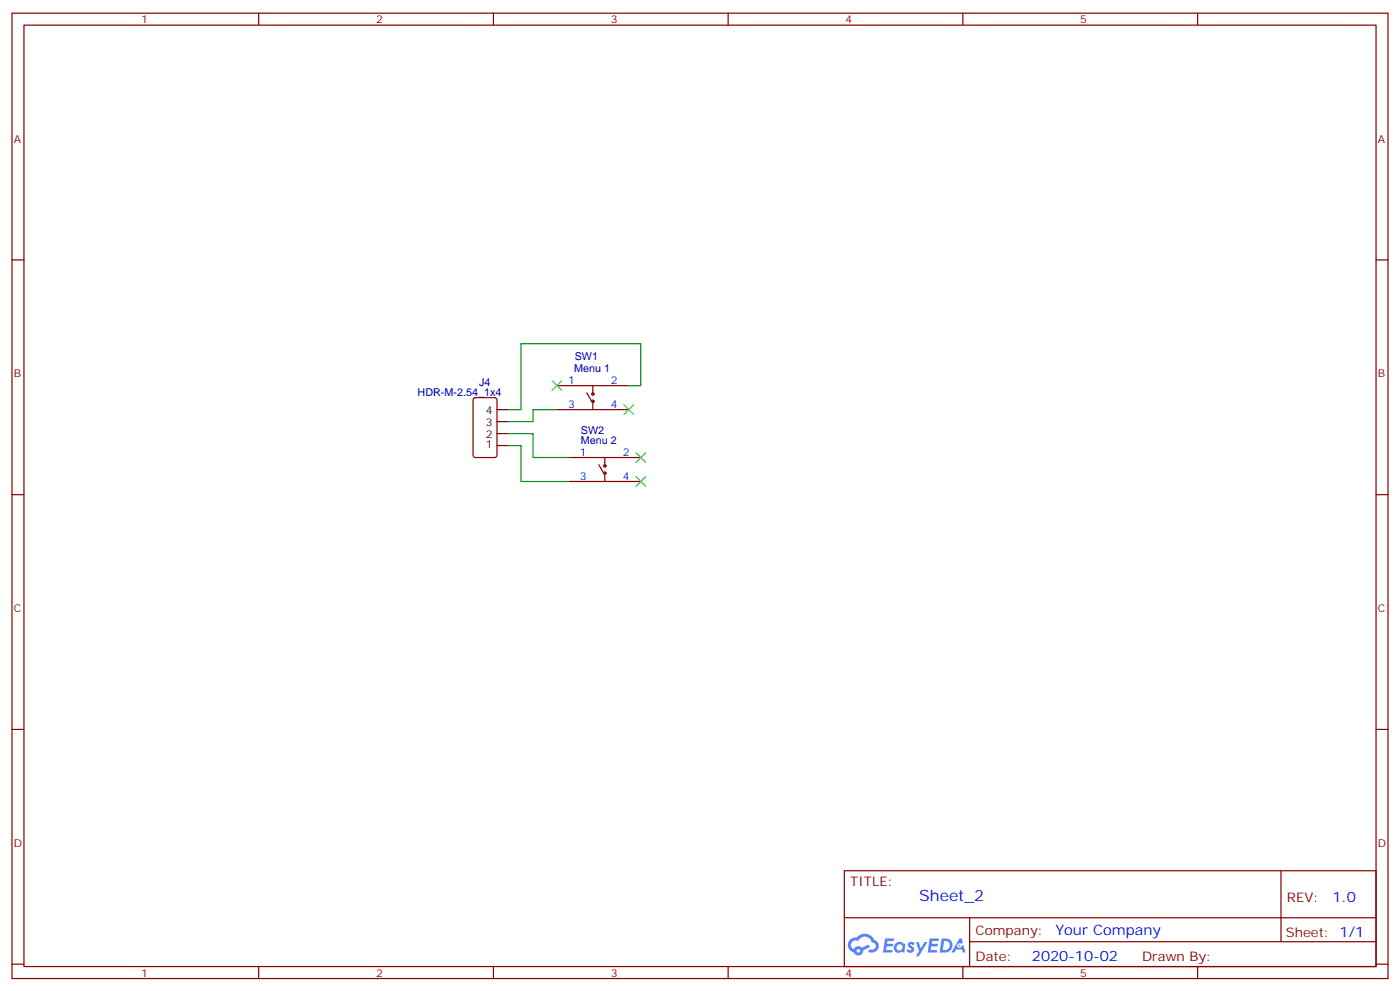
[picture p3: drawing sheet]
<svg xmlns="http://www.w3.org/2000/svg" width="412mm" height="292mm" viewBox="0 0 412 292" stroke-linecap="round" stroke-linejoin="round" font-family="sans-serif">
<g fill="none" stroke="#870000" stroke-width=".35">
<path d="M3.5 3.9h405.4v284.3h-405.4zM7.1 7.4h398.2v277.3h-398.2zM76.2 3.9v3.5M145.3 3.9v3.5M214.5 3.9v3.5M283.6 3.9v3.5M352.8 3.9v3.5M3.5 76.6h3.6M405.3 76.6h3.6M3.5 145.7h3.6M405.3 145.7h3.6M3.5 214.8h3.6"/>
<path d="M405.3 214.8h3.6M248.7 256.5h156.6v28.2h-156.6zM377.3 256.5v20.9M248.7 270.3h156.5M285.6 277.4h119.6M285.6 270.3v14.1M3.5 284h3.6M76.2 284.7v3.5M145.3 284.7v3.5M214.5 284.7v3.5M283.6 284.7v3.5M352.8 284.7v3.5"/>
<path d="M405.3 284h3.6"/>
</g>
<g fill="#5487ff">
<path d="M267.7 277.6a1.22 1.22 0 0 1 1.7 .3l-.4 .6a.47 .47 0 0 0-.3-.4 .47 .47 0 0 0-.5 .2l.1 .2a1.14 1.14 0 0 1 .8 1.8 1.14 1.14 0 0 1-1.9-.1l-.2-.1 .5-.6 .7 .4a.29 .29 0 0 0 .3-.2 .29 .29 0 0 0-.2-.3 1.04 1.04 0 0 1-.6-1.8z"/>
<path d="M260.7 276.4h2.4l.3 .2-.2 .5h-1.8l-.1 .9h1.5l.3 .4-.3 .3h-1.6l-.2 1.1 1.7 .1 .2 .3-.2 .3-2.6 .1z"/>
<path d="M273.8 276.4h2.4l.3 .2-.1 .5h-1.8l-.2 .9h1.6l.3 .4-.4 .3h-1.6l-.1 1.1 1.7 .1 .2 .3-.2 .3h-2.6z"/>
<path d="M282.6 276.4h.7l.3 1.3-.6 .3a.69 .69 0 0 0-1 .2 .69 .69 0 0 0 .4 1 .69 .69 0 0 0 .9-.6l.5-.3 .6 2.2h-.8l-.2-.8h-1.8l-.5 .8h-.8z"/>
<path d="M269.8 277.5h.8l.6 1.8 1.1-1.8h.9l-2.6 4.2h-.8l.9-1.6z"/>
<path d="M277.4 276.4l-.6 4.2h1.3a2.11 2.11 0 0 0 2.5-2.2 2.11 2.11 0 0 0-2.5-2zM278.1 277.1a1.39 1.39 0 0 1 1.7 1.5 1.39 1.39 0 0 1-1.8 1.2h-.3z"/>
<path d="M263.7 278a1.54 1.54 0 0 0-.1 2.2 1.54 1.54 0 0 0 2.2 .1l.6 .3 .3-2.3-.2-.3h-.4a1.49 1.49 0 0 0-2.4 0zM264 279a.94 .94 0 0 1 1.8 0 .94 .94 0 0 1-1.8 0z"/>
<path d="M250.4 276.8a2.18 2.18 0 0 0 1.1 3.7 1.44 1.44 0 0 0 1.6 .9 1.44 1.44 0 0 0 1.2-1.5l2-1-.5-.7-1.9 1a1.47 1.47 0 0 0-2.4 .4 1.39 1.39 0 0 1-.7-1.9 1.39 1.39 0 0 1 2-.5 2.12 2.12 0 0 1 2.2-1.3 2.12 2.12 0 0 1 1.9 1.7 1.14 1.14 0 0 1 1.1 1.4 1.14 1.14 0 0 1-1.7 .7 .43 .43 0 0 0-.5 .4 .43 .43 0 0 0 .4 .5 1.98 1.98 0 0 0 2.5-1.3 1.98 1.98 0 0 0-1.2-2.5 3.1 3.1 0 0 0-5.3-.7l-.9 .1zM252.3 280.1a.55 .55 0 0 1 1.1 0 .55 .55 0 0 1-1.1 0z"/>
<circle cx="282.6" cy="278.5" r=".26"/>
</g>
<g fill="none" stroke="#870000" stroke-width=".35">
<path d="M139.6 117.3l.5-.2h5.6l.6 .5 .1 16.5-.5 .6-5.8 .1-.7-.5-.1-16.5zM164 113.6h21.2M172.9 115.7l1.4 2.5M174.6 113.6v2.5M174.6 118.2v2.5M164 120.7h21.2M167.6 134.8h21.1M176.4 136.9l1.4 2.4M178.2 134.8v2.4M178.2 139.3v2.5M167.6 141.8h21.1"/>
<circle cx="174.6" cy="118.2" r=".35"/>
<circle cx="174.6" cy="116.1" r=".35"/>
<circle cx="178.2" cy="139.3" r=".35"/>
<circle cx="178.2" cy="137.2" r=".35"/>
</g>
<path d="M146.4 131.2h3.5M146.4 127.7h3.5M146.4 124.2h3.5M146.4 120.7h3.5" fill="none" stroke="#000" stroke-width=".35"/>
<path d="M185.2 113.6h3.5v-12.4h-35.2v19.5h-3.6M149.9 127.7h7.1v7.1h10.6M149.9 131.2h3.6v10.6h14.1M164 120.7h-7v3.5h-7.1" fill="none" stroke="#008700" stroke-width=".35"/>
<path d="M162.6 112.2l2.9 2.8M165.5 112.2l-2.9 2.8M183.8 119.2l2.8 2.9M186.6 119.2l-2.8 2.9M187.3 133.4l2.8 2.8M190.1 133.4l-2.8 2.8M187.3 140.4l2.8 2.8M190.1 140.4l-2.8 2.8" fill="none" stroke="#3c3" stroke-width=".35"/>
<text font-size="4.6" fill="#00f" x="270.8" y="265.5">Sheet_2</text>
<g font-size="4.2" fill="#00f">
<text x="392.5" y="265.7">1.0</text>
<text x="310.9" y="275.3">Your Company</text>
<text x="304" y="283.1">2020-10-02</text>
</g>
<g font-size="3.9" fill="#800">
<text x="250.5" y="261.1">TITLE:</text>
<text x="379.1" y="265.7">REV:</text>
<text x="287.4" y="275.3">Company:</text>
<text x="378.7" y="275.9">Sheet: 1/1</text>
<text x="287.4" y="282.9">Date:</text>
<text x="336.4" y="283">Drawn By: 유빠따</text>
</g>
<g font-size="3.2" fill="#800">
<text x="41.6" y="6.9">1</text>
<text x="110.8" y="6.9">2</text>
<text x="179.9" y="6.9">3</text>
<text x="249.1" y="6.9">4</text>
<text x="318.2" y="6.9">5</text>
<text x="4.1" y="42">A</text>
<text x="405.9" y="42">A</text>
<text x="4.1" y="111.1">B</text>
<text x="405.9" y="111.1">B</text>
<text x="4.1" y="180.3">C</text>
<text x="405.9" y="180.3">C</text>
<text x="4.1" y="249.4">D</text>
<text x="405.9" y="249.4">D</text>
<text x="41.6" y="287.7">1</text>
<text x="110.8" y="287.7">2</text>
<text x="179.9" y="287.7">3</text>
<text x="249.1" y="287.7">4</text>
<text x="318.2" y="287.7">5</text>
</g>
<g font-size="3.2" fill="#000080">
<text x="169.3" y="105.9">SW1</text>
<text x="141.1" y="113.6">J4</text>
<text x="169.1" y="109.5">Menu 1</text>
<text x="123" y="116.5">HDR-M-2.54_1x4</text>
<text x="171.1" y="130.9">Menu 2</text>
<text x="171.1" y="127.7">SW2</text>
</g>
<g font-size="3.2" fill="#00f">
<text x="167.3" y="113.2">1</text>
<text x="179.9" y="113.2">2</text>
<text x="167.3" y="120.3">3</text>
<text x="179.9" y="120.3">4</text>
<text x="170.8" y="134.4">1</text>
<text x="183.4" y="134.4">2</text>
<text x="170.8" y="141.5">3</text>
<text x="183.4" y="141.5">4</text>
</g>
<g font-size="3.2">
<text x="143.1" y="125.6">3</text>
<text x="143.1" y="122.1">4</text>
<text x="143.1" y="131.9">1</text>
<text x="143.1" y="129.1">2</text>
</g>
</svg>
